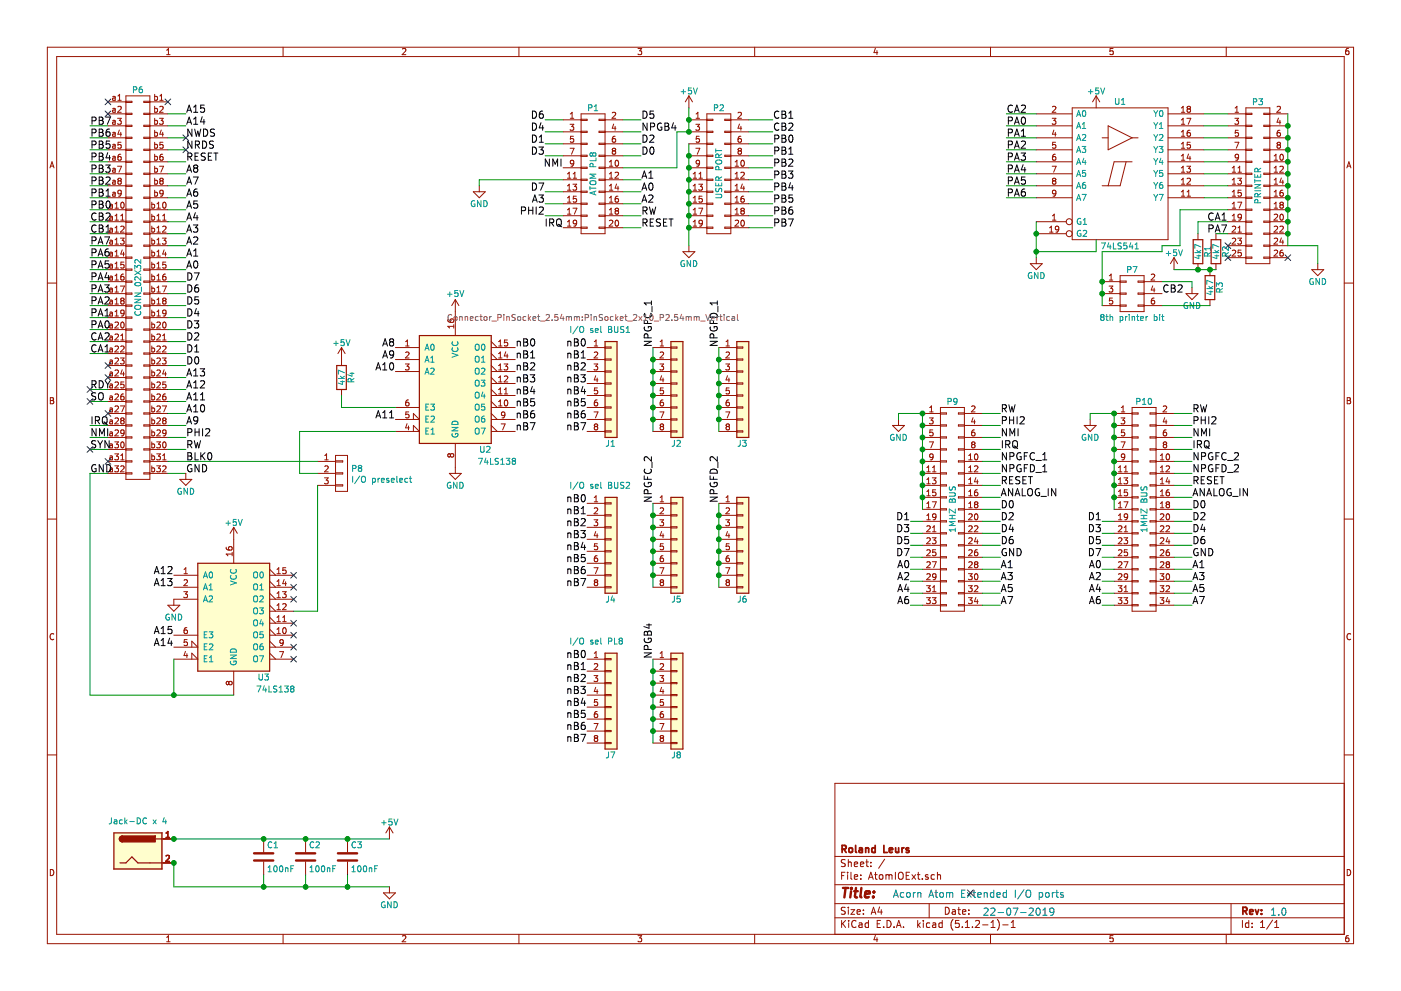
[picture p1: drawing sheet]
EESchema Schematic File Version 4
LIBS:AtomIOExt-cache
EELAYER 29 0
EELAYER END
$Descr A4 11693 8268
encoding utf-8
Sheet 1 1
Title ""
Date ""
Rev ""
Comp "Roland Leurs"
Comment1 ""
Comment2 ""
Comment3 ""
Comment4 ""
$EndDescr
$Comp
L AtomIOExt-rescue:CONN_02X13 P3
U 1 1
P 10500 1550
F 0 "P3" H 10500 2250 50  0000 C CNN
F 1 "PRINTER" V 10500 1550 50  0000 C CNN
F 2 "Connector_IDC:IDC-Header_2x13_P2.54mm_Horizontal_Lock" H 10500 400 50  0001 C CNN
F 3 "" H 10500 400 50  0000 C CNN
	1    10500 1550
	1    0    0    -1  
$EndComp
$Comp
L AtomIOExt-rescue:CONN_02X10 P2
U 1 1
P 6000 1450
F 0 "P2" H 6000 2000 50  0000 C CNN
F 1 "USER PORT" V 6000 1450 50  0000 C CNN
F 2 "Connector_IDC:IDC-Header_2x10_P2.54mm_Horizontal_Lock" H 6000 250 50  0001 C CNN
F 3 "" H 6000 250 50  0000 C CNN
	1    6000 1450
	1    0    0    -1  
$EndComp
$Comp
L AtomIOExt-rescue:CONN_02X17 P9
U 1 1
P 7950 4250
F 0 "P9" H 7950 5150 50  0000 C CNN
F 1 "1MHZ BUS" V 7950 4250 50  0000 C CNN
F 2 "Connector_IDC:IDC-Header_2x17_P2.54mm_Horizontal_Lock" H 7950 3150 50  0001 C CNN
F 3 "" H 7950 3150 50  0000 C CNN
	1    7950 4250
	1    0    0    -1  
$EndComp
$Comp
L AtomIOExt-rescue:CONN_02X32 P6
U 1 1
P 1150 2400
F 0 "P6" H 1150 4050 50  0000 C CNN
F 1 "CONN_02X32" V 1150 2400 50  0000 C CNN
F 2 "Connector_DIN:DIN41612_B_2x32_Horizontal" V 650 2300 50  0001 C CNN
F 3 "" H 1150 2000 50  0000 C CNN
	1    1150 2400
	1    0    0    -1  
$EndComp
Text Label 750  1050 0    60   ~ 0
PB7
Text Label 750  1150 0    60   ~ 0
PB6
Text Label 750  1250 0    60   ~ 0
PB5
Text Label 750  1350 0    60   ~ 0
PB4
Text Label 750  1450 0    60   ~ 0
PB3
Text Label 750  1550 0    60   ~ 0
PB2
Text Label 750  1650 0    60   ~ 0
PB1
Text Label 750  1750 0    60   ~ 0
PB0
Text Label 750  3950 0    60   ~ 0
GND
Text Label 750  1850 0    60   ~ 0
CB2
Text Label 750  1950 0    60   ~ 0
CB1
Text Label 750  2050 0    60   ~ 0
PA7
Text Label 750  2150 0    60   ~ 0
PA6
Text Label 750  2250 0    60   ~ 0
PA5
Text Label 750  2350 0    60   ~ 0
PA4
Text Label 750  2450 0    60   ~ 0
PA3
Text Label 750  2550 0    60   ~ 0
PA2
Text Label 750  2650 0    60   ~ 0
PA1
Text Label 750  2750 0    60   ~ 0
PA0
Text Label 750  2850 0    60   ~ 0
CA2
Text Label 750  2950 0    60   ~ 0
CA1
Text Label 750  3250 0    60   ~ 0
RDY
Text Label 750  3350 0    60   ~ 0
SO
Text Label 750  3550 0    60   ~ 0
IRQ
Text Label 750  3650 0    60   ~ 0
NMI
Text Label 750  3750 0    60   ~ 0
SYN
Text Label 1550 950  0    60   ~ 0
A15
Text Label 1550 1050 0    60   ~ 0
A14
Text Label 1550 1150 0    60   ~ 0
NWDS
Text Label 1550 1250 0    60   ~ 0
NRDS
Text Label 1550 1350 0    60   ~ 0
RESET
Text Label 1550 1450 0    60   ~ 0
A8
Text Label 1550 1550 0    60   ~ 0
A7
Text Label 1550 1650 0    60   ~ 0
A6
Text Label 1550 1750 0    60   ~ 0
A5
Text Label 1550 1850 0    60   ~ 0
A4
Text Label 1550 1950 0    60   ~ 0
A3
Text Label 1550 2050 0    60   ~ 0
A2
Text Label 1550 2150 0    60   ~ 0
A1
Text Label 1550 2250 0    60   ~ 0
A0
Text Label 1550 2350 0    60   ~ 0
D7
Text Label 1550 2450 0    60   ~ 0
D6
Text Label 1550 2550 0    60   ~ 0
D5
Text Label 1550 2650 0    60   ~ 0
D4
Text Label 1550 2750 0    60   ~ 0
D3
Text Label 1550 2850 0    60   ~ 0
D2
Text Label 1550 2950 0    60   ~ 0
D1
Text Label 1550 3050 0    60   ~ 0
D0
Text Label 1550 3150 0    60   ~ 0
A13
Text Label 1550 3250 0    60   ~ 0
A12
Text Label 1550 3350 0    60   ~ 0
A11
Text Label 1550 3450 0    60   ~ 0
A10
Text Label 1550 3550 0    60   ~ 0
A9
Text Label 1550 3650 0    60   ~ 0
PHI2
Text Label 1550 3750 0    60   ~ 0
RW
Text Label 1550 3850 0    60   ~ 0
BLK0
Text Label 1550 3950 0    60   ~ 0
GND
$Comp
L power:+5V #PWR03
U 1 1
P 5750 900
F 0 "#PWR03" H 5750 750 50  0001 C CNN
F 1 "+5V" H 5750 1040 50  0000 C CNN
F 2 "" H 5750 900 50  0000 C CNN
F 3 "" H 5750 900 50  0000 C CNN
	1    5750 900 
	1    0    0    -1  
$EndComp
$Comp
L power:GND #PWR04
U 1 1
P 5750 2050
F 0 "#PWR04" H 5750 1800 50  0001 C CNN
F 1 "GND" H 5750 1900 50  0000 C CNN
F 2 "" H 5750 2050 50  0000 C CNN
F 3 "" H 5750 2050 50  0000 C CNN
	1    5750 2050
	1    0    0    -1  
$EndComp
Text Label 6450 1000 0    60   ~ 0
CB1
Text Label 6450 1100 0    60   ~ 0
CB2
Text Label 6450 1200 0    60   ~ 0
PB0
Text Label 6450 1300 0    60   ~ 0
PB1
Text Label 6450 1400 0    60   ~ 0
PB2
Text Label 6450 1500 0    60   ~ 0
PB3
Text Label 6450 1600 0    60   ~ 0
PB4
Text Label 6450 1700 0    60   ~ 0
PB5
Text Label 6450 1800 0    60   ~ 0
PB6
Text Label 6450 1900 0    60   ~ 0
PB7
$Comp
L power:GND #PWR010
U 1 1
P 7500 3500
F 0 "#PWR010" H 7500 3250 50  0001 C CNN
F 1 "GND" H 7500 3350 50  0000 C CNN
F 2 "" H 7500 3500 50  0000 C CNN
F 3 "" H 7500 3500 50  0000 C CNN
	1    7500 3500
	1    0    0    -1  
$EndComp
Text Label 7600 4350 2    60   ~ 0
D1
Text Label 7600 4450 2    60   ~ 0
D3
Text Label 7600 4550 2    60   ~ 0
D5
Text Label 7600 4650 2    60   ~ 0
D7
Text Label 7600 4750 2    60   ~ 0
A0
Text Label 7600 4850 2    60   ~ 0
A2
Text Label 7600 4950 2    60   ~ 0
A4
Text Label 7600 5050 2    60   ~ 0
A6
Text Label 8350 3450 0    60   ~ 0
RW
Text Label 8350 3550 0    60   ~ 0
PHI2
Text Label 8350 3650 0    60   ~ 0
NMI
Text Label 8350 3750 0    60   ~ 0
IRQ
Text Label 8350 3850 0    60   ~ 0
NPGFC_1
Text Label 8350 3950 0    60   ~ 0
NPGFD_1
Text Label 8350 4050 0    60   ~ 0
RESET
Text Label 8350 4150 0    60   ~ 0
ANALOG_IN
Text Label 8350 4250 0    60   ~ 0
D0
Text Label 8350 4350 0    60   ~ 0
D2
Text Label 8350 4450 0    60   ~ 0
D4
Text Label 8350 4550 0    60   ~ 0
D6
Text Label 8350 4650 0    60   ~ 0
GND
Text Label 8350 4750 0    60   ~ 0
A1
Text Label 8350 4850 0    60   ~ 0
A3
Text Label 8350 4950 0    60   ~ 0
A5
Text Label 8350 5050 0    60   ~ 0
A7
$Comp
L AtomIOExt-rescue:74LS541 U1
U 1 1
P 9350 1450
F 0 "U1" H 9350 2025 50  0000 C BNN
F 1 "74LS541" H 9350 875 50  0000 C TNN
F 2 "Package_DIP:DIP-20_W7.62mm_Socket_LongPads" H 9350 1450 50  0001 C CNN
F 3 "" H 9350 1450 50  0000 C CNN
	1    9350 1450
	1    0    0    -1  
$EndComp
$Comp
L power:GND #PWR06
U 1 1
P 11000 2200
F 0 "#PWR06" H 11000 1950 50  0001 C CNN
F 1 "GND" H 11000 2050 50  0000 C CNN
F 2 "" H 11000 2200 50  0000 C CNN
F 3 "" H 11000 2200 50  0000 C CNN
	1    11000 2200
	1    0    0    -1  
$EndComp
Text Label 8400 950  0    60   ~ 0
CA2
Text Label 8400 1050 0    60   ~ 0
PA0
Text Label 8400 1150 0    60   ~ 0
PA1
Text Label 8400 1250 0    60   ~ 0
PA2
Text Label 8400 1350 0    60   ~ 0
PA3
Text Label 8400 1450 0    60   ~ 0
PA4
Text Label 8400 1550 0    60   ~ 0
PA5
Text Label 8400 1650 0    60   ~ 0
PA6
Text Label 10250 1850 2    60   ~ 0
CA1
Text Label 10250 1950 2    60   ~ 0
PA7
$Comp
L Device:R R1
U 1 1
P 10000 2100
F 0 "R1" V 10080 2100 50  0000 C CNN
F 1 "4k7" V 10000 2100 50  0000 C CNN
F 2 "Resistor_THT:R_Axial_DIN0516_L15.5mm_D5.0mm_P20.32mm_Horizontal" V 9930 2100 50  0001 C CNN
F 3 "" H 10000 2100 50  0000 C CNN
	1    10000 2100
	1    0    0    -1  
$EndComp
$Comp
L Device:R R2
U 1 1
P 10150 2100
F 0 "R2" V 10230 2100 50  0000 C CNN
F 1 "4k7" V 10150 2100 50  0000 C CNN
F 2 "Resistor_THT:R_Axial_DIN0516_L15.5mm_D5.0mm_P20.32mm_Horizontal" V 10080 2100 50  0001 C CNN
F 3 "" H 10150 2100 50  0000 C CNN
	1    10150 2100
	1    0    0    -1  
$EndComp
$Comp
L power:+5V #PWR07
U 1 1
P 9800 2250
F 0 "#PWR07" H 9800 2100 50  0001 C CNN
F 1 "+5V" H 9800 2390 50  0000 C CNN
F 2 "" H 9800 2250 50  0000 C CNN
F 3 "" H 9800 2250 50  0000 C CNN
	1    9800 2250
	1    0    0    -1  
$EndComp
$Comp
L power:GND #PWR05
U 1 1
P 8650 2150
F 0 "#PWR05" H 8650 1900 50  0001 C CNN
F 1 "GND" H 8650 2000 50  0000 C CNN
F 2 "" H 8650 2150 50  0000 C CNN
F 3 "" H 8650 2150 50  0000 C CNN
	1    8650 2150
	1    0    0    -1  
$EndComp
$Comp
L AtomIOExt-rescue:CONN_02X03 P7
U 1 1
P 9450 2450
F 0 "P7" H 9450 2650 50  0000 C CNN
F 1 "8th printer bit" H 9450 2250 50  0000 C CNN
F 2 "Connector_PinHeader_2.54mm:PinHeader_2x03_P2.54mm_Vertical" H 9450 1250 50  0001 C CNN
F 3 "" H 9450 1250 50  0000 C CNN
	1    9450 2450
	1    0    0    -1  
$EndComp
$Comp
L power:GND #PWR08
U 1 1
P 9950 2400
F 0 "#PWR08" H 9950 2150 50  0001 C CNN
F 1 "GND" H 9950 2250 50  0000 C CNN
F 2 "" H 9950 2400 50  0000 C CNN
F 3 "" H 9950 2400 50  0000 C CNN
	1    9950 2400
	1    0    0    -1  
$EndComp
$Comp
L Device:R R3
U 1 1
P 10100 2400
F 0 "R3" V 10180 2400 50  0000 C CNN
F 1 "4k7" V 10100 2400 50  0000 C CNN
F 2 "Resistor_THT:R_Axial_DIN0516_L15.5mm_D5.0mm_P20.32mm_Horizontal" V 10030 2400 50  0001 C CNN
F 3 "" H 10100 2400 50  0000 C CNN
	1    10100 2400
	1    0    0    -1  
$EndComp
Text Label 9700 2450 0    60   ~ 0
CB2
$Comp
L Device:C C1
U 1 1
P 2200 7150
F 0 "C1" H 2225 7250 50  0000 L CNN
F 1 "100nF" H 2225 7050 50  0000 L CNN
F 2 "Capacitor_THT:C_Disc_D5.0mm_W2.5mm_P5.00mm" H 2238 7000 50  0001 C CNN
F 3 "" H 2200 7150 50  0000 C CNN
	1    2200 7150
	1    0    0    -1  
$EndComp
$Comp
L Device:C C2
U 1 1
P 2550 7150
F 0 "C2" H 2575 7250 50  0000 L CNN
F 1 "100nF" H 2575 7050 50  0000 L CNN
F 2 "Capacitor_THT:C_Disc_D5.0mm_W2.5mm_P5.00mm" H 2588 7000 50  0001 C CNN
F 3 "" H 2550 7150 50  0000 C CNN
	1    2550 7150
	1    0    0    -1  
$EndComp
$Comp
L Device:C C3
U 1 1
P 2900 7150
F 0 "C3" H 2925 7250 50  0000 L CNN
F 1 "100nF" H 2925 7050 50  0000 L CNN
F 2 "Capacitor_THT:C_Disc_D5.0mm_W2.5mm_P5.00mm" H 2938 7000 50  0001 C CNN
F 3 "" H 2900 7150 50  0000 C CNN
	1    2900 7150
	1    0    0    -1  
$EndComp
Wire Wire Line
	900  1050 750  1050
Wire Wire Line
	900  1150 750  1150
Wire Wire Line
	900  1250 750  1250
Wire Wire Line
	900  1350 750  1350
Wire Wire Line
	900  1450 750  1450
Wire Wire Line
	900  1550 750  1550
Wire Wire Line
	900  1650 750  1650
Wire Wire Line
	900  1750 750  1750
Wire Wire Line
	900  1850 750  1850
Wire Wire Line
	900  1950 750  1950
Wire Wire Line
	900  2050 750  2050
Wire Wire Line
	900  2150 750  2150
Wire Wire Line
	900  2250 750  2250
Wire Wire Line
	900  2350 750  2350
Wire Wire Line
	900  2450 750  2450
Wire Wire Line
	900  2550 750  2550
Wire Wire Line
	900  2650 750  2650
Wire Wire Line
	900  2750 750  2750
Wire Wire Line
	900  2850 750  2850
Wire Wire Line
	900  2950 750  2950
Wire Wire Line
	900  3250 750  3250
Wire Wire Line
	900  3350 750  3350
Wire Wire Line
	900  3550 750  3550
Wire Wire Line
	900  3650 750  3650
Wire Wire Line
	900  3750 750  3750
Wire Wire Line
	900  3950 750  3950
Wire Wire Line
	1400 950  1550 950 
Wire Wire Line
	1400 1050 1550 1050
Wire Wire Line
	1400 1150 1550 1150
Wire Wire Line
	1400 1250 1550 1250
Wire Wire Line
	1400 1350 1550 1350
Wire Wire Line
	1400 1450 1550 1450
Wire Wire Line
	1400 1550 1550 1550
Wire Wire Line
	1400 1650 1550 1650
Wire Wire Line
	1400 1750 1550 1750
Wire Wire Line
	1400 1850 1550 1850
Wire Wire Line
	1400 1950 1550 1950
Wire Wire Line
	1400 2050 1550 2050
Wire Wire Line
	1400 2150 1550 2150
Wire Wire Line
	1400 2250 1550 2250
Wire Wire Line
	1400 2350 1550 2350
Wire Wire Line
	1400 2450 1550 2450
Wire Wire Line
	1400 2550 1550 2550
Wire Wire Line
	1400 2650 1550 2650
Wire Wire Line
	1400 2750 1550 2750
Wire Wire Line
	1400 2850 1550 2850
Wire Wire Line
	1400 2950 1550 2950
Wire Wire Line
	1400 3050 1550 3050
Wire Wire Line
	1400 3150 1550 3150
Wire Wire Line
	1400 3250 1550 3250
Wire Wire Line
	1400 3350 1550 3350
Wire Wire Line
	1400 3450 1550 3450
Wire Wire Line
	1400 3550 1550 3550
Wire Wire Line
	1400 3650 1550 3650
Wire Wire Line
	1400 3750 1550 3750
Wire Wire Line
	1400 3950 1550 3950
Wire Wire Line
	5750 900  5750 1000
Connection ~ 5750 1000
Wire Wire Line
	5750 1200 5750 1300
Connection ~ 5750 1300
Connection ~ 5750 1600
Connection ~ 5750 1700
Connection ~ 5750 1800
Connection ~ 5750 1900
Connection ~ 5750 1500
Connection ~ 5750 1400
Wire Wire Line
	6250 1000 6450 1000
Wire Wire Line
	6250 1100 6450 1100
Wire Wire Line
	6250 1200 6450 1200
Wire Wire Line
	6250 1300 6450 1300
Wire Wire Line
	6250 1400 6450 1400
Wire Wire Line
	6250 1500 6450 1500
Wire Wire Line
	6250 1600 6450 1600
Wire Wire Line
	6250 1700 6450 1700
Wire Wire Line
	6250 1800 6450 1800
Wire Wire Line
	6250 1900 6450 1900
Wire Wire Line
	7700 3450 7700 3550
Connection ~ 7700 4150
Connection ~ 7700 4050
Connection ~ 7700 3950
Connection ~ 7700 3850
Connection ~ 7700 3750
Connection ~ 7700 3650
Connection ~ 7700 3550
Wire Wire Line
	7700 3450 7500 3450
Wire Wire Line
	7500 3450 7500 3500
Wire Wire Line
	7700 4350 7600 4350
Wire Wire Line
	7700 4450 7600 4450
Wire Wire Line
	7700 4550 7600 4550
Wire Wire Line
	7700 4650 7600 4650
Wire Wire Line
	7700 4750 7600 4750
Wire Wire Line
	7700 4850 7600 4850
Wire Wire Line
	7700 4950 7600 4950
Wire Wire Line
	7700 5050 7600 5050
Wire Wire Line
	8200 3450 8350 3450
Wire Wire Line
	8200 3550 8350 3550
Wire Wire Line
	8200 3650 8350 3650
Wire Wire Line
	8200 3750 8350 3750
Wire Wire Line
	8200 3850 8350 3850
Wire Wire Line
	8200 4050 8350 4050
Wire Wire Line
	8200 4150 8350 4150
Wire Wire Line
	8200 4250 8350 4250
Wire Wire Line
	8200 4350 8350 4350
Wire Wire Line
	8200 4450 8350 4450
Wire Wire Line
	8200 4550 8350 4550
Wire Wire Line
	8200 4650 8350 4650
Wire Wire Line
	8200 4750 8350 4750
Wire Wire Line
	8200 4850 8350 4850
Wire Wire Line
	8200 4950 8350 4950
Wire Wire Line
	8200 5050 8350 5050
Wire Wire Line
	10750 950  10750 1050
Connection ~ 10750 1950
Connection ~ 10750 1850
Connection ~ 10750 1750
Connection ~ 10750 1650
Connection ~ 10750 1550
Connection ~ 10750 1450
Connection ~ 10750 1350
Connection ~ 10750 1250
Connection ~ 10750 1150
Connection ~ 10750 1050
Wire Wire Line
	10750 2050 11000 2050
Wire Wire Line
	11000 2050 11000 2200
Wire Wire Line
	10050 950  10250 950 
Wire Wire Line
	10050 1050 10250 1050
Wire Wire Line
	10050 1150 10250 1150
Wire Wire Line
	10050 1250 10250 1250
Wire Wire Line
	10050 1350 10250 1350
Wire Wire Line
	10050 1450 10250 1450
Wire Wire Line
	10050 1550 10250 1550
Wire Wire Line
	8650 950  8400 950 
Wire Wire Line
	8650 1050 8400 1050
Wire Wire Line
	8650 1150 8400 1150
Wire Wire Line
	8650 1250 8400 1250
Wire Wire Line
	8650 1350 8400 1350
Wire Wire Line
	8650 1450 8400 1450
Wire Wire Line
	8650 1550 8400 1550
Wire Wire Line
	8650 1650 8400 1650
Wire Wire Line
	10050 1650 10250 1650
Wire Wire Line
	9800 2250 10000 2250
Connection ~ 10000 2250
Wire Wire Line
	8650 1850 8650 1950
Connection ~ 8650 1950
Wire Wire Line
	10250 1950 10150 1950
Wire Wire Line
	10000 1950 10000 1850
Wire Wire Line
	10000 1850 10250 1850
Wire Wire Line
	9200 2100 9200 2350
Connection ~ 9200 2450
Wire Wire Line
	9200 2100 9700 2100
Wire Wire Line
	9700 2100 9700 2050
Wire Wire Line
	9700 2050 9850 2050
Wire Wire Line
	9850 2050 9850 1750
Wire Wire Line
	9850 1750 10250 1750
Connection ~ 9200 2350
Wire Wire Line
	9700 2350 9950 2350
Wire Wire Line
	9950 2350 9950 2400
Wire Wire Line
	9700 2550 10100 2550
Connection ~ 10100 2250
Wire Wire Line
	2200 7300 2200 7400
Wire Wire Line
	2200 7400 2550 7400
Wire Wire Line
	2900 7400 2900 7300
Connection ~ 2900 7400
Wire Wire Line
	2550 7400 2550 7300
Connection ~ 2550 7400
Text Notes 7450 7500 0    60   ~ 0
Acorn Atom Extended I/O ports
Text Notes 8200 7650 0    60   ~ 0
22-07-2019
Text Notes 10600 7650 0    60   ~ 0
1.0
Wire Wire Line
	4700 1000 4550 1000
Wire Wire Line
	4700 1100 4550 1100
Wire Wire Line
	4700 1200 4550 1200
Wire Wire Line
	4700 1300 4550 1300
Wire Wire Line
	4700 1600 4550 1600
Wire Wire Line
	4700 1700 4550 1700
Wire Wire Line
	4700 1800 4550 1800
Wire Wire Line
	5200 1000 5350 1000
Wire Wire Line
	5200 1100 5350 1100
Wire Wire Line
	5200 1200 5350 1200
Wire Wire Line
	5200 1300 5350 1300
Wire Wire Line
	5200 1500 5350 1500
Wire Wire Line
	5200 1600 5350 1600
Wire Wire Line
	5200 1700 5350 1700
Wire Wire Line
	5200 1800 5350 1800
Wire Wire Line
	5200 1900 5350 1900
Text Label 4550 1000 2    60   ~ 0
D6
Text Label 4550 1100 2    60   ~ 0
D4
Text Label 4550 1200 2    60   ~ 0
D1
Text Label 4550 1300 2    60   ~ 0
D3
Text Label 4550 1600 2    60   ~ 0
D7
Text Label 4700 1900 2    60   ~ 0
IRQ
Text Label 5350 1000 0    60   ~ 0
D5
Text Label 5350 1100 0    60   ~ 0
NPGB4
Text Label 5350 1200 0    60   ~ 0
D2
Text Label 5350 1300 0    60   ~ 0
D0
Text Label 5350 1500 0    60   ~ 0
A1
Text Label 5350 1600 0    60   ~ 0
A0
Text Label 5350 1700 0    60   ~ 0
A2
Text Label 5350 1800 0    60   ~ 0
RW
Wire Wire Line
	5750 1000 5750 1100
Wire Wire Line
	5750 1300 5750 1400
Wire Wire Line
	5750 1600 5750 1700
Wire Wire Line
	5750 1700 5750 1800
Wire Wire Line
	5750 1800 5750 1900
Wire Wire Line
	5750 1900 5750 2050
Wire Wire Line
	5750 1500 5750 1600
Wire Wire Line
	5750 1400 5750 1500
Wire Wire Line
	7700 4150 7700 4250
Wire Wire Line
	7700 4050 7700 4150
Wire Wire Line
	7700 3950 7700 4050
Wire Wire Line
	7700 3850 7700 3950
Wire Wire Line
	7700 3750 7700 3850
Wire Wire Line
	7700 3650 7700 3750
Wire Wire Line
	7700 3550 7700 3650
Wire Wire Line
	10750 1950 10750 2050
Wire Wire Line
	10750 1850 10750 1950
Wire Wire Line
	10750 1750 10750 1850
Wire Wire Line
	10750 1650 10750 1750
Wire Wire Line
	10750 1550 10750 1650
Wire Wire Line
	10750 1450 10750 1550
Wire Wire Line
	10750 1350 10750 1450
Wire Wire Line
	10750 1250 10750 1350
Wire Wire Line
	10750 1150 10750 1250
Wire Wire Line
	10750 1050 10750 1150
Wire Wire Line
	10000 2250 10100 2250
Wire Wire Line
	9200 2450 9200 2550
Wire Wire Line
	9200 2350 9200 2450
Wire Wire Line
	10100 2250 10150 2250
Wire Wire Line
	2900 7400 3250 7400
Wire Wire Line
	2550 7400 2900 7400
Connection ~ 7700 3450
$Comp
L AtomIOExt-rescue:CONN_02X17 P10
U 1 1
P 9550 4250
F 0 "P10" H 9550 5150 50  0000 C CNN
F 1 "1MHZ BUS" V 9550 4250 50  0000 C CNN
F 2 "Connector_IDC:IDC-Header_2x17_P2.54mm_Horizontal_Lock" H 9550 3150 50  0001 C CNN
F 3 "" H 9550 3150 50  0000 C CNN
	1    9550 4250
	1    0    0    -1  
$EndComp
$Comp
L power:GND #PWR011
U 1 1
P 9100 3500
F 0 "#PWR011" H 9100 3250 50  0001 C CNN
F 1 "GND" H 9100 3350 50  0000 C CNN
F 2 "" H 9100 3500 50  0000 C CNN
F 3 "" H 9100 3500 50  0000 C CNN
	1    9100 3500
	1    0    0    -1  
$EndComp
Text Label 9200 4350 2    60   ~ 0
D1
Text Label 9200 4450 2    60   ~ 0
D3
Text Label 9200 4550 2    60   ~ 0
D5
Text Label 9200 4650 2    60   ~ 0
D7
Text Label 9200 4750 2    60   ~ 0
A0
Text Label 9200 4850 2    60   ~ 0
A2
Text Label 9200 4950 2    60   ~ 0
A4
Text Label 9200 5050 2    60   ~ 0
A6
Text Label 9950 3450 0    60   ~ 0
RW
Text Label 9950 3550 0    60   ~ 0
PHI2
Text Label 9950 3650 0    60   ~ 0
NMI
Text Label 9950 3750 0    60   ~ 0
IRQ
Text Label 9950 3850 0    60   ~ 0
NPGFC_2
Text Label 9950 3950 0    60   ~ 0
NPGFD_2
Text Label 9950 4050 0    60   ~ 0
RESET
Text Label 9950 4150 0    60   ~ 0
ANALOG_IN
Text Label 9950 4250 0    60   ~ 0
D0
Text Label 9950 4350 0    60   ~ 0
D2
Text Label 9950 4450 0    60   ~ 0
D4
Text Label 9950 4550 0    60   ~ 0
D6
Text Label 9950 4650 0    60   ~ 0
GND
Text Label 9950 4750 0    60   ~ 0
A1
Text Label 9950 4850 0    60   ~ 0
A3
Text Label 9950 4950 0    60   ~ 0
A5
Text Label 9950 5050 0    60   ~ 0
A7
Wire Wire Line
	9300 3450 9300 3550
Connection ~ 9300 4150
Connection ~ 9300 4050
Connection ~ 9300 3950
Connection ~ 9300 3850
Connection ~ 9300 3750
Connection ~ 9300 3650
Connection ~ 9300 3550
Wire Wire Line
	9300 3450 9100 3450
Wire Wire Line
	9100 3450 9100 3500
Wire Wire Line
	9300 4350 9200 4350
Wire Wire Line
	9300 4450 9200 4450
Wire Wire Line
	9300 4550 9200 4550
Wire Wire Line
	9300 4650 9200 4650
Wire Wire Line
	9300 4750 9200 4750
Wire Wire Line
	9300 4850 9200 4850
Wire Wire Line
	9300 4950 9200 4950
Wire Wire Line
	9300 5050 9200 5050
Wire Wire Line
	9800 3450 9950 3450
Wire Wire Line
	9800 3550 9950 3550
Wire Wire Line
	9800 3650 9950 3650
Wire Wire Line
	9800 3750 9950 3750
Wire Wire Line
	9800 3850 9950 3850
Wire Wire Line
	9800 3950 9950 3950
Wire Wire Line
	9800 4050 9950 4050
Wire Wire Line
	9800 4150 9950 4150
Wire Wire Line
	9800 4250 9950 4250
Wire Wire Line
	9800 4350 9950 4350
Wire Wire Line
	9800 4450 9950 4450
Wire Wire Line
	9800 4550 9950 4550
Wire Wire Line
	9800 4650 9950 4650
Wire Wire Line
	9800 4750 9950 4750
Wire Wire Line
	9800 4850 9950 4850
Wire Wire Line
	9800 4950 9950 4950
Wire Wire Line
	9800 5050 9950 5050
Wire Wire Line
	9300 4150 9300 4250
Wire Wire Line
	9300 4050 9300 4150
Wire Wire Line
	9300 3950 9300 4050
Wire Wire Line
	9300 3850 9300 3950
Wire Wire Line
	9300 3750 9300 3850
Wire Wire Line
	9300 3650 9300 3750
Wire Wire Line
	9300 3550 9300 3650
Connection ~ 9300 3450
$Comp
L 74xx:74LS138 U2
U 1 1
P 3800 3200
F 0 "U2" H 4050 2650 50  0000 C CNN
F 1 "74LS138" H 4150 2550 50  0000 C CNN
F 2 "Package_DIP:DIP-16_W7.62mm_Socket_LongPads" H 3800 3200 50  0001 C CNN
F 3 "http://www.ti.com/lit/gpn/sn74LS138" H 3800 3200 50  0001 C CNN
	1    3800 3200
	1    0    0    -1  
$EndComp
$Comp
L 74xx:74LS138 U3
U 1 1
P 1950 5100
F 0 "U3" H 2200 4550 50  0000 C CNN
F 1 "74LS138" H 2300 4450 50  0000 C CNN
F 2 "Package_DIP:DIP-16_W7.62mm_Socket_LongPads" H 1950 5100 50  0001 C CNN
F 3 "http://www.ti.com/lit/gpn/sn74LS138" H 1950 5100 50  0001 C CNN
	1    1950 5100
	1    0    0    -1  
$EndComp
NoConn ~ 900  950 
NoConn ~ 900  3050
NoConn ~ 900  3150
NoConn ~ 900  3450
NoConn ~ 900  3850
Text Label 4550 1800 2    60   ~ 0
PHI2
Text Label 5350 1900 0    60   ~ 0
RESET
Text Label 4700 1400 2    60   ~ 0
NMI
Text Label 1450 5300 2    60   ~ 0
A15
Text Label 1450 4900 2    60   ~ 0
A13
Text Label 1450 5400 2    60   ~ 0
A14
Text Label 1450 4800 2    60   ~ 0
A12
Wire Wire Line
	1450 5500 1450 5800
Wire Wire Line
	1450 5800 1950 5800
$Comp
L power:GND #PWR012
U 1 1
P 3800 3900
F 0 "#PWR012" H 3800 3650 50  0001 C CNN
F 1 "GND" H 3800 3750 50  0000 C CNN
F 2 "" H 3800 3900 50  0000 C CNN
F 3 "" H 3800 3900 50  0000 C CNN
	1    3800 3900
	1    0    0    -1  
$EndComp
$Comp
L power:GND #PWR015
U 1 1
P 1450 5000
F 0 "#PWR015" H 1450 4750 50  0001 C CNN
F 1 "GND" H 1450 4850 50  0000 C CNN
F 2 "" H 1450 5000 50  0000 C CNN
F 3 "" H 1450 5000 50  0000 C CNN
	1    1450 5000
	1    0    0    -1  
$EndComp
$Comp
L power:GND #PWR013
U 1 1
P 1550 3950
F 0 "#PWR013" H 1550 3700 50  0001 C CNN
F 1 "GND" H 1550 3800 50  0000 C CNN
F 2 "" H 1550 3950 50  0000 C CNN
F 3 "" H 1550 3950 50  0000 C CNN
	1    1550 3950
	1    0    0    -1  
$EndComp
$Comp
L power:+5V #PWR09
U 1 1
P 3800 2600
F 0 "#PWR09" H 3800 2450 50  0001 C CNN
F 1 "+5V" H 3800 2750 50  0000 C CNN
F 2 "" H 3800 2600 50  0000 C CNN
F 3 "" H 3800 2600 50  0000 C CNN
	1    3800 2600
	1    0    0    -1  
$EndComp
$Comp
L power:+5V #PWR014
U 1 1
P 1950 4500
F 0 "#PWR014" H 1950 4350 50  0001 C CNN
F 1 "+5V" H 1950 4640 50  0000 C CNN
F 2 "" H 1950 4500 50  0000 C CNN
F 3 "" H 1950 4500 50  0000 C CNN
	1    1950 4500
	1    0    0    -1  
$EndComp
$Comp
L AtomIOExt-rescue:CONN_01X03 P8
U 1 1
P 2850 3950
F 0 "P8" H 2928 3991 50  0000 L CNN
F 1 "I/O preselect" H 2928 3900 50  0000 L CNN
F 2 "Connector_PinHeader_2.54mm:PinHeader_1x03_P2.54mm_Vertical" H 2850 3950 50  0001 C CNN
F 3 "" H 2850 3950 50  0000 C CNN
	1    2850 3950
	1    0    0    -1  
$EndComp
Wire Wire Line
	1400 3850 2650 3850
Wire Wire Line
	2500 3950 2500 3600
Wire Wire Line
	2500 3600 3300 3600
Wire Wire Line
	2500 3950 2650 3950
Wire Wire Line
	2450 5100 2650 5100
Wire Wire Line
	2650 5100 2650 4050
NoConn ~ 2450 5500
NoConn ~ 2450 5400
NoConn ~ 2450 5300
NoConn ~ 2450 5200
NoConn ~ 2450 5000
NoConn ~ 2450 4900
NoConn ~ 2450 4800
Text Label 3300 3500 2    60   ~ 0
A11
Text Label 3300 2900 2    60   ~ 0
A8
Text Label 3300 3000 2    60   ~ 0
A9
Text Label 3300 3100 2    60   ~ 0
A10
Text Label 4300 2900 0    60   ~ 0
nB0
Text Label 4300 3000 0    60   ~ 0
nB1
Text Label 4300 3100 0    60   ~ 0
nB2
Text Label 4300 3200 0    60   ~ 0
nB3
Text Label 4300 3300 0    60   ~ 0
nB4
Text Label 4300 3400 0    60   ~ 0
nB5
Text Label 4300 3500 0    60   ~ 0
nB6
Text Label 4300 3600 0    60   ~ 0
nB7
$Comp
L Connector_Generic:Conn_01x08 J1
U 1 1
P 5100 3200
F 0 "J1" H 5050 2700 50  0000 L CNN
F 1 "I/O sel BUS1" H 4750 3650 50  0000 L CNN
F 2 "Connector_PinHeader_2.54mm:PinHeader_1x08_P2.54mm_Vertical" H 5100 3200 50  0001 C CNN
F 3 "~" H 5100 3200 50  0001 C CNN
	1    5100 3200
	1    0    0    -1  
$EndComp
Text Label 4900 2900 2    60   ~ 0
nB0
Text Label 4900 3000 2    60   ~ 0
nB1
Text Label 4900 3100 2    60   ~ 0
nB2
Text Label 4900 3200 2    60   ~ 0
nB3
Text Label 4900 3300 2    60   ~ 0
nB4
Text Label 4900 3400 2    60   ~ 0
nB5
Text Label 4900 3500 2    60   ~ 0
nB6
Text Label 4900 3600 2    60   ~ 0
nB7
$Comp
L Connector_Generic:Conn_01x08 J4
U 1 1
P 5100 4500
F 0 "J4" H 5050 4000 50  0000 L CNN
F 1 "I/O sel BUS2" H 4750 4950 50  0000 L CNN
F 2 "Connector_PinHeader_2.54mm:PinHeader_1x08_P2.54mm_Vertical" H 5100 4500 50  0001 C CNN
F 3 "~" H 5100 4500 50  0001 C CNN
	1    5100 4500
	1    0    0    -1  
$EndComp
Text Label 4900 4200 2    60   ~ 0
nB0
Text Label 4900 4300 2    60   ~ 0
nB1
Text Label 4900 4400 2    60   ~ 0
nB2
Text Label 4900 4500 2    60   ~ 0
nB3
Text Label 4900 4600 2    60   ~ 0
nB4
Text Label 4900 4700 2    60   ~ 0
nB5
Text Label 4900 4800 2    60   ~ 0
nB6
Text Label 4900 4900 2    60   ~ 0
nB7
$Comp
L Connector_Generic:Conn_01x08 J7
U 1 1
P 5100 5800
F 0 "J7" H 5050 5300 50  0000 L CNN
F 1 "I/O sel PL8" H 4750 6250 50  0000 L CNN
F 2 "Connector_PinHeader_2.54mm:PinHeader_1x08_P2.54mm_Vertical" H 5100 5800 50  0001 C CNN
F 3 "~" H 5100 5800 50  0001 C CNN
	1    5100 5800
	1    0    0    -1  
$EndComp
Text Label 4900 5500 2    60   ~ 0
nB0
Text Label 4900 5600 2    60   ~ 0
nB1
Text Label 4900 5700 2    60   ~ 0
nB2
Text Label 4900 5800 2    60   ~ 0
nB3
Text Label 4900 5900 2    60   ~ 0
nB4
Text Label 4900 6000 2    60   ~ 0
nB5
Text Label 4900 6100 2    60   ~ 0
nB6
Text Label 4900 6200 2    60   ~ 0
nB7
$Comp
L Connector_Generic:Conn_01x08 J2
U 1 1
P 5650 3200
F 0 "J2" H 5600 2700 50  0000 L CNN
F 1 "Conn_01x08" H 5730 3101 50  0001 L CNN
F 2 "Connector_PinHeader_2.54mm:PinHeader_1x08_P2.54mm_Vertical" H 5650 3200 50  0001 C CNN
F 3 "~" H 5650 3200 50  0001 C CNN
	1    5650 3200
	1    0    0    -1  
$EndComp
Wire Wire Line
	5450 2900 5450 3000
Connection ~ 5450 3000
Wire Wire Line
	5450 3000 5450 3100
Connection ~ 5450 3100
Wire Wire Line
	5450 3100 5450 3200
Connection ~ 5450 3200
Wire Wire Line
	5450 3200 5450 3300
Connection ~ 5450 3300
Wire Wire Line
	5450 3300 5450 3400
Connection ~ 5450 3400
Wire Wire Line
	5450 3400 5450 3500
Connection ~ 5450 3500
Wire Wire Line
	5450 3500 5450 3600
$Comp
L Connector_Generic:Conn_01x08 J3
U 1 1
P 6200 3200
F 0 "J3" H 6150 2700 50  0000 L CNN
F 1 "Conn_01x08" H 6280 3101 50  0001 L CNN
F 2 "Connector_PinHeader_2.54mm:PinHeader_1x08_P2.54mm_Vertical" H 6200 3200 50  0001 C CNN
F 3 "~" H 6200 3200 50  0001 C CNN
	1    6200 3200
	1    0    0    -1  
$EndComp
Wire Wire Line
	6000 2900 6000 3000
Connection ~ 6000 3000
Wire Wire Line
	6000 3000 6000 3100
Connection ~ 6000 3100
Wire Wire Line
	6000 3100 6000 3200
Connection ~ 6000 3200
Wire Wire Line
	6000 3200 6000 3300
Connection ~ 6000 3300
Wire Wire Line
	6000 3300 6000 3400
Connection ~ 6000 3400
Wire Wire Line
	6000 3400 6000 3500
Connection ~ 6000 3500
Wire Wire Line
	6000 3500 6000 3600
$Comp
L Connector_Generic:Conn_01x08 J5
U 1 1
P 5650 4500
F 0 "J5" H 5600 4000 50  0000 L CNN
F 1 "Conn_01x08" H 5730 4401 50  0001 L CNN
F 2 "Connector_PinHeader_2.54mm:PinHeader_1x08_P2.54mm_Vertical" H 5650 4500 50  0001 C CNN
F 3 "~" H 5650 4500 50  0001 C CNN
	1    5650 4500
	1    0    0    -1  
$EndComp
Wire Wire Line
	5450 4200 5450 4300
Connection ~ 5450 4300
Wire Wire Line
	5450 4300 5450 4400
Connection ~ 5450 4400
Wire Wire Line
	5450 4400 5450 4500
Connection ~ 5450 4500
Wire Wire Line
	5450 4500 5450 4600
Connection ~ 5450 4600
Wire Wire Line
	5450 4600 5450 4700
Connection ~ 5450 4700
Wire Wire Line
	5450 4700 5450 4800
Connection ~ 5450 4800
Wire Wire Line
	5450 4800 5450 4900
$Comp
L Connector_Generic:Conn_01x08 J6
U 1 1
P 6200 4500
F 0 "J6" H 6150 4000 50  0000 L CNN
F 1 "Conn_01x08" H 6280 4401 50  0001 L CNN
F 2 "Connector_PinHeader_2.54mm:PinHeader_1x08_P2.54mm_Vertical" H 6200 4500 50  0001 C CNN
F 3 "~" H 6200 4500 50  0001 C CNN
	1    6200 4500
	1    0    0    -1  
$EndComp
Wire Wire Line
	6000 4200 6000 4300
Connection ~ 6000 4300
Wire Wire Line
	6000 4300 6000 4400
Connection ~ 6000 4400
Wire Wire Line
	6000 4400 6000 4500
Connection ~ 6000 4500
Wire Wire Line
	6000 4500 6000 4600
Connection ~ 6000 4600
Wire Wire Line
	6000 4600 6000 4700
Connection ~ 6000 4700
Wire Wire Line
	6000 4700 6000 4800
Connection ~ 6000 4800
Wire Wire Line
	6000 4800 6000 4900
$Comp
L Connector_Generic:Conn_01x08 J8
U 1 1
P 5650 5800
F 0 "J8" H 5600 5300 50  0000 L CNN
F 1 "Conn_01x08" H 5730 5701 50  0001 L CNN
F 2 "Connector_PinHeader_2.54mm:PinHeader_1x08_P2.54mm_Vertical" H 5650 5800 50  0001 C CNN
F 3 "~" H 5650 5800 50  0001 C CNN
	1    5650 5800
	1    0    0    -1  
$EndComp
Wire Wire Line
	5450 5500 5450 5600
Connection ~ 5450 5600
Wire Wire Line
	5450 5600 5450 5700
Connection ~ 5450 5700
Wire Wire Line
	5450 5700 5450 5800
Connection ~ 5450 5800
Wire Wire Line
	5450 5800 5450 5900
Connection ~ 5450 5900
Wire Wire Line
	5450 5900 5450 6000
Connection ~ 5450 6000
Wire Wire Line
	5450 6000 5450 6100
Connection ~ 5450 6100
Wire Wire Line
	5450 6100 5450 6200
Text Label 5450 2900 1    60   ~ 0
NPGFC_1
Text Label 6000 2900 1    60   ~ 0
NPGFD_1
Text Label 5450 4200 1    60   ~ 0
NPGFC_2
Text Label 6000 4200 1    60   ~ 0
NPGFD_2
Text Label 5450 5500 1    60   ~ 0
NPGB4
Wire Wire Line
	2200 7000 2550 7000
Connection ~ 2550 7000
Wire Wire Line
	2550 7000 2900 7000
Connection ~ 2900 7000
Wire Wire Line
	2900 7000 3250 7000
$Comp
L power:+5V #PWR017
U 1 1
P 3250 7000
F 0 "#PWR017" H 3250 6850 50  0001 C CNN
F 1 "+5V" H 3250 7140 50  0000 C CNN
F 2 "" H 3250 7000 50  0000 C CNN
F 3 "" H 3250 7000 50  0000 C CNN
	1    3250 7000
	1    0    0    -1  
$EndComp
$Comp
L power:GND #PWR018
U 1 1
P 3250 7400
F 0 "#PWR018" H 3250 7150 50  0001 C CNN
F 1 "GND" H 3250 7250 50  0000 C CNN
F 2 "" H 3250 7400 50  0000 C CNN
F 3 "" H 3250 7400 50  0000 C CNN
	1    3250 7400
	1    0    0    -1  
$EndComp
NoConn ~ 10750 2150
NoConn ~ 8100 7450
NoConn ~ 10250 2050
NoConn ~ 10250 2150
NoConn ~ 750  3350
NoConn ~ 750  3250
NoConn ~ 750  3750
NoConn ~ 1550 1150
NoConn ~ 1550 1250
Wire Wire Line
	8350 3950 8200 3950
$Comp
L power:+5V #PWR0101
U 1 1
P 9150 900
F 0 "#PWR0101" H 9150 750 50  0001 C CNN
F 1 "+5V" H 9150 1040 50  0000 C CNN
F 2 "" H 9150 900 50  0000 C CNN
F 3 "" H 9150 900 50  0000 C CNN
	1    9150 900 
	1    0    0    -1  
$EndComp
Wire Wire Line
	8650 1950 8650 2100
Wire Wire Line
	9150 2000 9150 2100
Wire Wire Line
	9150 2100 8650 2100
Connection ~ 8650 2100
Wire Wire Line
	8650 2100 8650 2150
Wire Wire Line
	750  3950 750  5800
Wire Wire Line
	750  5800 1450 5800
Connection ~ 1450 5800
$Comp
L Connector:Jack-DC J9
U 1 1
P 1150 7100
F 0 "J9" H 921 7058 50  0001 R CNN
F 1 "Jack-DC x 4" H 1400 7350 50  0000 R CNN
F 2 "Connector_BarrelJack:BarrelJack_Horizontal" H 1200 7060 50  0001 C CNN
F 3 "~" H 1200 7060 50  0001 C CNN
	1    1150 7100
	1    0    0    -1  
$EndComp
$Comp
L Connector:Jack-DC J10
U 1 1
P 1150 7100
F 0 "J10" H 921 7058 50  0001 R CNN
F 1 "Jack-DC" H 921 7104 50  0001 R CNN
F 2 "Connector_BarrelJack:BarrelJack_Horizontal" H 1200 7060 50  0001 C CNN
F 3 "~" H 1200 7060 50  0001 C CNN
	1    1150 7100
	1    0    0    -1  
$EndComp
$Comp
L Connector:Jack-DC J11
U 1 1
P 1150 7100
F 0 "J11" H 921 7058 50  0001 R CNN
F 1 "Jack-DC" H 921 7104 50  0001 R CNN
F 2 "Connector_BarrelJack:BarrelJack_Horizontal" H 1200 7060 50  0001 C CNN
F 3 "~" H 1200 7060 50  0001 C CNN
	1    1150 7100
	1    0    0    -1  
$EndComp
$Comp
L Connector:Jack-DC J12
U 1 1
P 1150 7100
F 0 "J12" H 921 7058 50  0001 R CNN
F 1 "Jack-DC" H 921 7104 50  0001 R CNN
F 2 "Connector_BarrelJack:BarrelJack_Horizontal" H 1200 7060 50  0001 C CNN
F 3 "~" H 1200 7060 50  0001 C CNN
	1    1150 7100
	1    0    0    -1  
$EndComp
Wire Wire Line
	1450 7000 2200 7000
Connection ~ 2200 7000
Wire Wire Line
	1450 7200 1450 7400
Wire Wire Line
	1450 7400 2200 7400
Connection ~ 2200 7400
NoConn ~ 1400 850 
NoConn ~ 900  850 
Wire Wire Line
	5200 1400 5650 1400
Wire Wire Line
	5650 1400 5650 1100
Wire Wire Line
	5650 1100 5750 1100
Connection ~ 5750 1100
$Comp
L Device:R R4
U 1 1
P 2850 3150
F 0 "R4" V 2930 3150 50  0000 C CNN
F 1 "4k7" V 2850 3150 50  0000 C CNN
F 2 "Resistor_THT:R_Axial_DIN0516_L15.5mm_D5.0mm_P20.32mm_Horizontal" V 2780 3150 50  0001 C CNN
F 3 "" H 2850 3150 50  0000 C CNN
	1    2850 3150
	1    0    0    -1  
$EndComp
Wire Wire Line
	3300 3400 2850 3400
Wire Wire Line
	2850 3400 2850 3300
$Comp
L power:+5V #PWR02
U 1 1
P 2850 3000
F 0 "#PWR02" H 2850 2850 50  0001 C CNN
F 1 "+5V" H 2850 3140 50  0000 C CNN
F 2 "" H 2850 3000 50  0000 C CNN
F 3 "" H 2850 3000 50  0000 C CNN
	1    2850 3000
	1    0    0    -1  
$EndComp
Text Label 4550 1700 2    60   ~ 0
A3
$Comp
L power:GND #PWR01
U 1 1
P 4000 1550
F 0 "#PWR01" H 4000 1300 50  0001 C CNN
F 1 "GND" H 4000 1400 50  0000 C CNN
F 2 "" H 4000 1550 50  0000 C CNN
F 3 "" H 4000 1550 50  0000 C CNN
	1    4000 1550
	1    0    0    -1  
$EndComp
Wire Wire Line
	4000 1550 4000 1500
Wire Wire Line
	4000 1500 4700 1500
$Comp
L AtomIOExt-rescue:CONN_02X10 P1
U 1 1
P 4950 1450
F 0 "P1" H 4950 2000 50  0000 C CNN
F 1 "ATOM PL8" V 4950 1450 50  0000 C CNN
F 2 "Connector_PinSocket_2.54mm:PinSocket_2x10_P2.54mm_Vertical" H 4950 250 50  0000 C CNN
F 3 "" H 4950 250 50  0000 C CNN
	1    4950 1450
	1    0    0    -1  
$EndComp
Connection ~ 1450 7000
Connection ~ 1450 7200
$EndSCHEMATC
